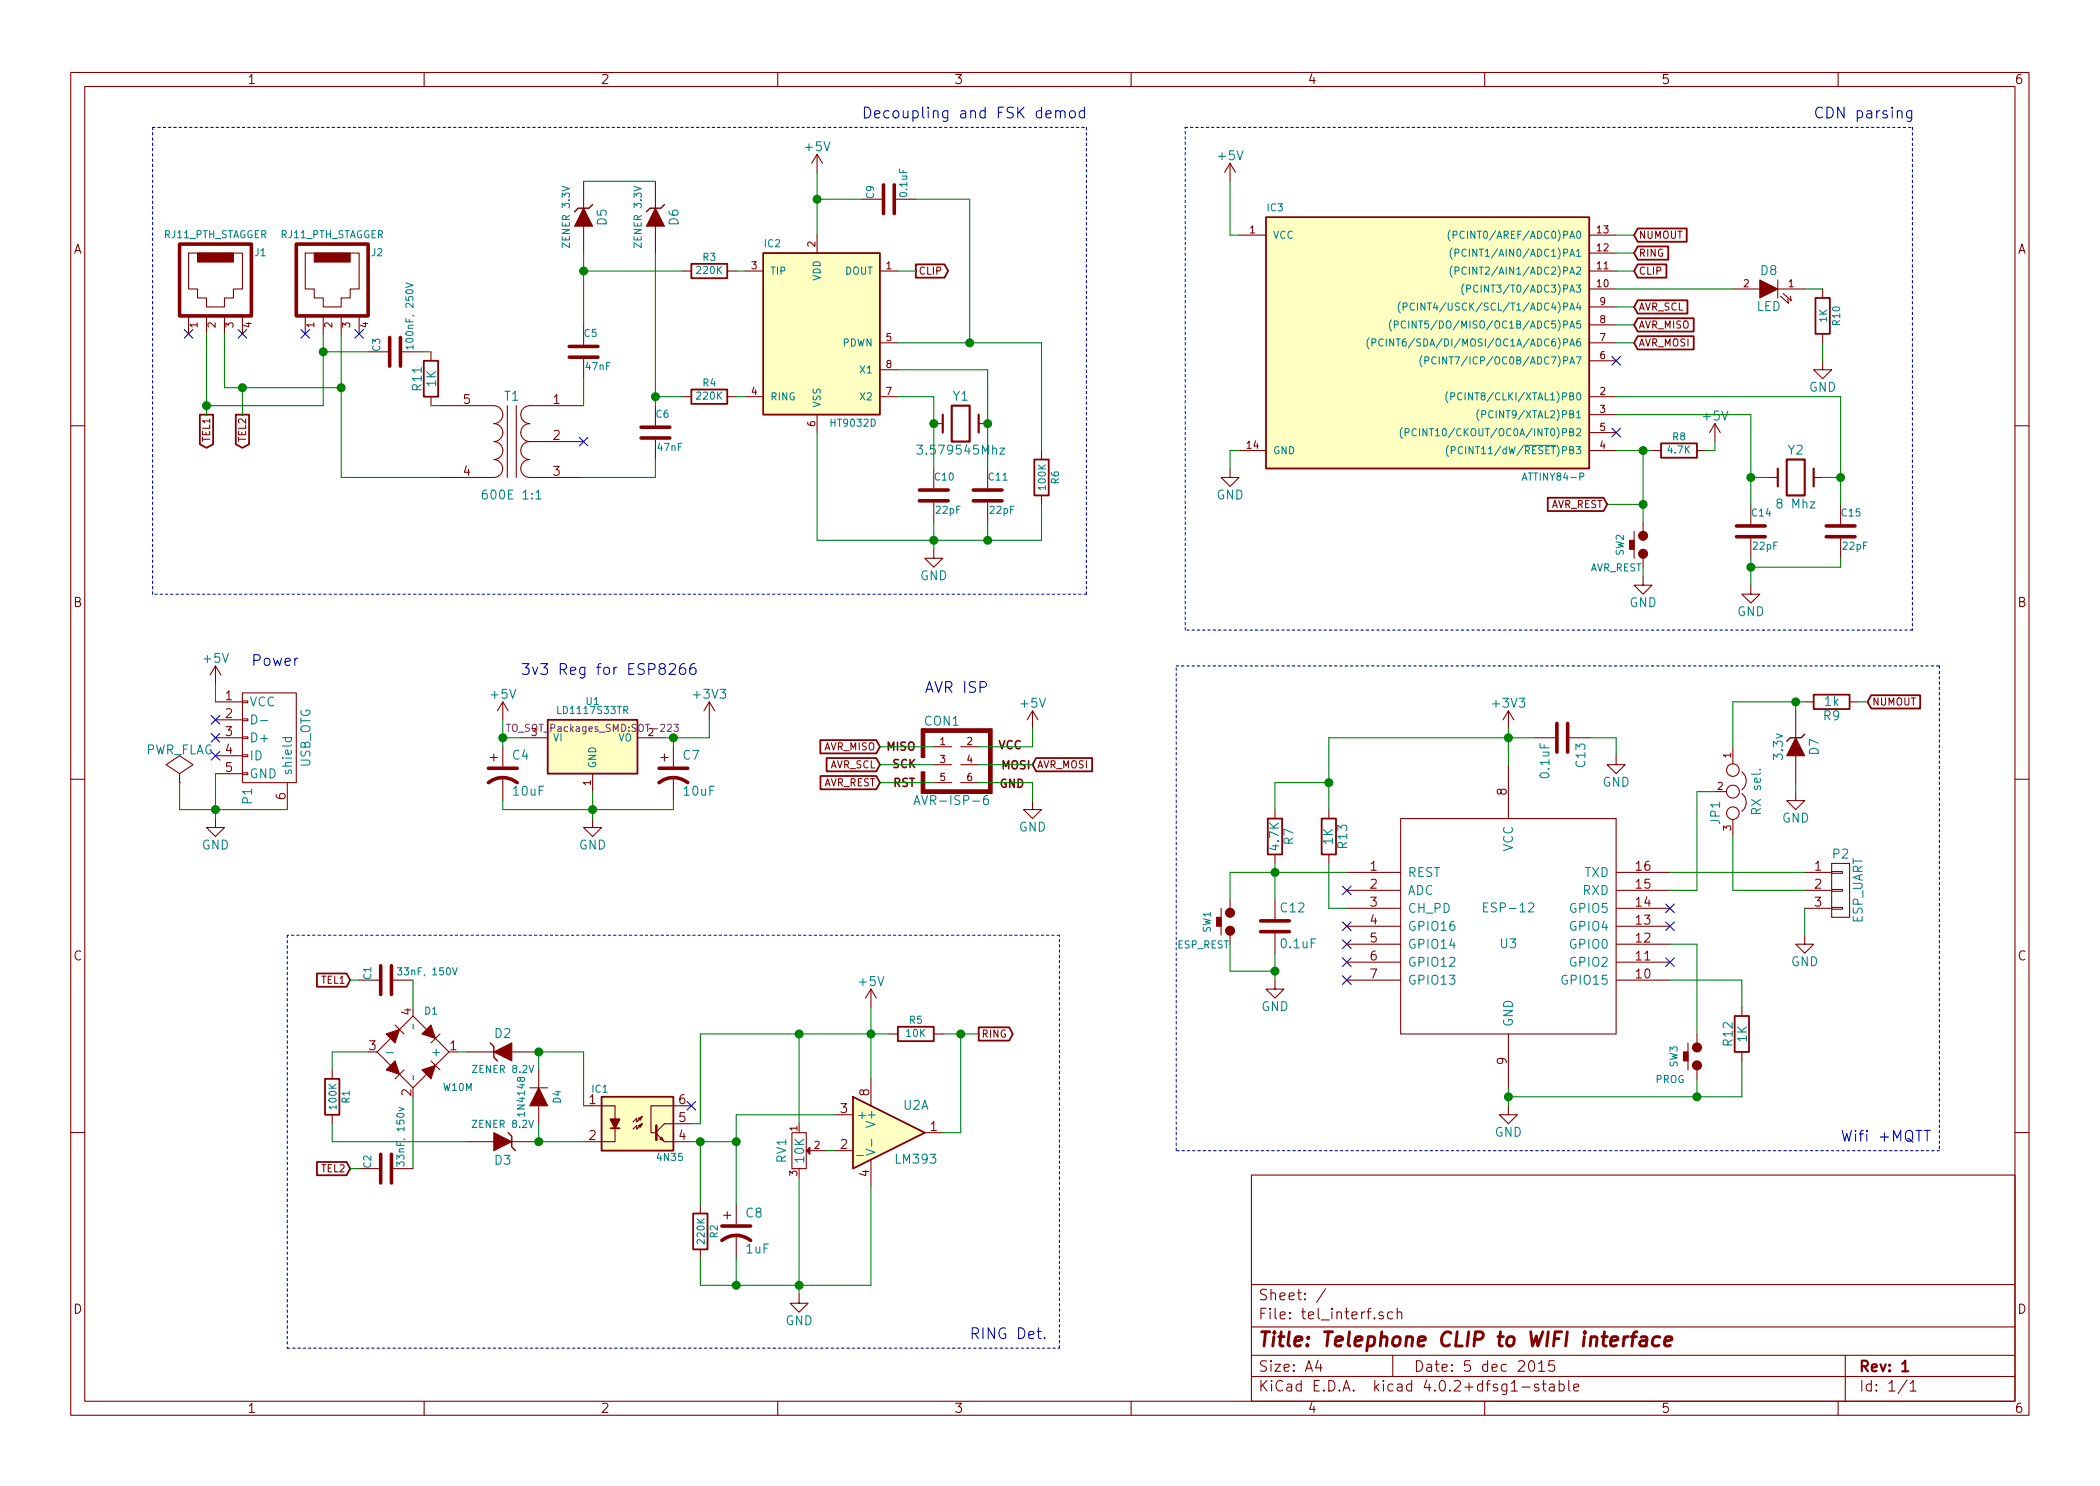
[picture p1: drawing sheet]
EESchema Schematic File Version 2
LIBS:power
LIBS:device
LIBS:transistors
LIBS:conn
LIBS:linear
LIBS:regul
LIBS:74xx
LIBS:cmos4000
LIBS:adc-dac
LIBS:memory
LIBS:xilinx
LIBS:microcontrollers
LIBS:dsp
LIBS:microchip
LIBS:analog_switches
LIBS:motorola
LIBS:texas
LIBS:intel
LIBS:audio
LIBS:interface
LIBS:digital-audio
LIBS:philips
LIBS:display
LIBS:cypress
LIBS:siliconi
LIBS:opto
LIBS:atmel
LIBS:contrib
LIBS:valves
LIBS:connectors
LIBS:linear-technology
LIBS:maxium
LIBS:microchip-technology
LIBS:texas-instruments
LIBS:akn_transformers
LIBS:akn_weird_ics
LIBS:akn_misc
LIBS:ESP8266
EELAYER 25 0
EELAYER END
$Descr A4 11693 8268
encoding utf-8
Sheet 1 1
Title "Telephone CLIP to WIFI interface"
Date "5 dec 2015"
Rev "1"
Comp ""
Comment1 ""
Comment2 ""
Comment3 ""
Comment4 ""
$EndDescr
$Comp
L ATTINY84-P IC3
U 1 1
P 7950 1900
F 0 "IC3" H 7100 2650 40  0000 C CNN
F 1 "ATTINY84-P" H 8650 1150 40  0000 C CNN
F 2 "Housings_DIP:DIP-14_W7.62mm" H 7950 1700 35  0001 C CIN
F 3 "" H 7950 1900 60  0000 C CNN
	1    7950 1900
	1    0    0    -1  
$EndComp
$Comp
L C C3
U 1 1
P 2200 1950
F 0 "C3" H 2200 2050 40  0000 L CNN
F 1 "100nF, 250V" H 2206 1865 40  0000 L CNN
F 2 "Capacitors_ThroughHole:C_Rect_L18_W6_P15" H 2238 1800 30  0001 C CNN
F 3 "~" H 2200 1950 60  0000 C CNN
	1    2200 1950
	0    -1   -1   0   
$EndComp
$Comp
L C C2
U 1 1
P 2150 6500
F 0 "C2" H 2150 6600 40  0000 L CNN
F 1 "33nF, 150v" H 2156 6415 40  0000 L CNN
F 2 "Capacitors_ThroughHole:C_Disc_D12_P7.75" H 2188 6350 30  0001 C CNN
F 3 "~" H 2150 6500 60  0000 C CNN
	1    2150 6500
	0    -1   -1   0   
$EndComp
$Comp
L ZENER D2
U 1 1
P 2800 5850
F 0 "D2" H 2800 5950 50  0000 C CNN
F 1 "ZENER 8.2V" H 2800 5750 40  0000 C CNN
F 2 "Diodes_ThroughHole:Diode_DO-41_SOD81_Horizontal_RM10" H 2800 5850 60  0001 C CNN
F 3 "~" H 2800 5850 60  0000 C CNN
	1    2800 5850
	1    0    0    -1  
$EndComp
$Comp
L ZENER D3
U 1 1
P 2800 6350
F 0 "D3" H 2800 6450 50  0000 C CNN
F 1 "ZENER 8.2V" H 2800 6250 40  0000 C CNN
F 2 "Diodes_ThroughHole:Diode_DO-41_SOD81_Horizontal_RM10" H 2800 6350 60  0001 C CNN
F 3 "~" H 2800 6350 60  0000 C CNN
	1    2800 6350
	-1   0    0    1   
$EndComp
$Comp
L 4N25 IC1
U 1 1
P 3550 6250
F 0 "IC1" H 3340 6440 40  0000 C CNN
F 1 "4N35" H 3730 6060 40  0000 C CNN
F 2 "Housings_DIP:DIP-6_W7.62mm" H 3340 6070 30  0001 C CIN
F 3 "~" H 3550 6250 60  0000 C CNN
	1    3550 6250
	1    0    0    -1  
$EndComp
$Comp
L R R2
U 1 1
P 3900 6850
F 0 "R2" V 3980 6850 40  0000 C CNN
F 1 "220K" V 3907 6851 40  0000 C CNN
F 2 "Resistors_SMD:R_1206_HandSoldering" V 3830 6850 30  0001 C CNN
F 3 "~" H 3900 6850 30  0000 C CNN
	1    3900 6850
	1    0    0    -1  
$EndComp
$Comp
L CP1 C8
U 1 1
P 4100 6850
F 0 "C8" H 4150 6950 50  0000 L CNN
F 1 "1uF" H 4150 6750 50  0000 L CNN
F 2 "Capacitors_Tantalum_SMD:TantalC_SizeA_EIA-3216_HandSoldering" H 4100 6850 60  0001 C CNN
F 3 "~" H 4100 6850 60  0000 C CNN
	1    4100 6850
	1    0    0    -1  
$EndComp
$Comp
L POT RV1
U 1 1
P 4450 6400
F 0 "RV1" H 4450 6300 50  0000 C CNN
F 1 "10K" H 4450 6400 50  0000 C CNN
F 2 "Potentiometers:Potentiometer_Triwood_RM-065" H 4450 6400 60  0001 C CNN
F 3 "~" H 4450 6400 60  0000 C CNN
	1    4450 6400
	0    1    1    0   
$EndComp
$Comp
L R R5
U 1 1
P 5100 5750
F 0 "R5" V 5180 5750 40  0000 C CNN
F 1 "10K" V 5107 5751 40  0000 C CNN
F 2 "Resistors_SMD:R_1206_HandSoldering" V 5030 5750 30  0001 C CNN
F 3 "~" H 5100 5750 30  0000 C CNN
	1    5100 5750
	0    -1   -1   0   
$EndComp
$Comp
L R R1
U 1 1
P 1850 6100
F 0 "R1" V 1930 6100 40  0000 C CNN
F 1 "100K" V 1857 6101 40  0000 C CNN
F 2 "Resistors_SMD:R_1206_HandSoldering" V 1780 6100 30  0001 C CNN
F 3 "~" H 1850 6100 30  0000 C CNN
	1    1850 6100
	1    0    0    -1  
$EndComp
$Comp
L C C5
U 1 1
P 3250 1950
F 0 "C5" H 3250 2050 40  0000 L CNN
F 1 "47nF" H 3256 1865 40  0000 L CNN
F 2 "Capacitors_ThroughHole:C_Disc_D7.5_P5" H 3288 1800 30  0001 C CNN
F 3 "~" H 3250 1950 60  0000 C CNN
	1    3250 1950
	1    0    0    -1  
$EndComp
$Comp
L ZENER D6
U 1 1
P 3650 1200
F 0 "D6" H 3650 1300 50  0000 C CNN
F 1 "ZENER 3.3V" H 3650 1100 40  0000 C CNN
F 2 "Diodes_ThroughHole:Diode_DO-41_SOD81_Horizontal_RM10" H 3650 1200 60  0001 C CNN
F 3 "~" H 3650 1200 60  0000 C CNN
	1    3650 1200
	0    1    1    0   
$EndComp
$Comp
L ZENER D5
U 1 1
P 3250 1200
F 0 "D5" H 3250 1300 50  0000 C CNN
F 1 "ZENER 3.3V" H 3250 1100 40  0000 C CNN
F 2 "Diodes_ThroughHole:Diode_DO-41_SOD81_Horizontal_RM10" H 3250 1200 60  0001 C CNN
F 3 "~" H 3250 1200 60  0000 C CNN
	1    3250 1200
	0    1    1    0   
$EndComp
$Comp
L R R3
U 1 1
P 3950 1500
F 0 "R3" V 4030 1500 40  0000 C CNN
F 1 "220K" V 3957 1501 40  0000 C CNN
F 2 "Resistors_SMD:R_1206_HandSoldering" V 3880 1500 30  0001 C CNN
F 3 "~" H 3950 1500 30  0000 C CNN
	1    3950 1500
	0    -1   -1   0   
$EndComp
$Comp
L R R4
U 1 1
P 3950 2200
F 0 "R4" V 4030 2200 40  0000 C CNN
F 1 "220K" V 3957 2201 40  0000 C CNN
F 2 "Resistors_SMD:R_1206_HandSoldering" V 3880 2200 30  0001 C CNN
F 3 "~" H 3950 2200 30  0000 C CNN
	1    3950 2200
	0    -1   -1   0   
$EndComp
$Comp
L C C10
U 1 1
P 5200 2750
F 0 "C10" H 5200 2850 40  0000 L CNN
F 1 "22pF" H 5206 2665 40  0000 L CNN
F 2 "Capacitors_SMD:C_0805_HandSoldering" H 5238 2600 30  0001 C CNN
F 3 "~" H 5200 2750 60  0000 C CNN
	1    5200 2750
	1    0    0    -1  
$EndComp
$Comp
L C C11
U 1 1
P 5500 2750
F 0 "C11" H 5500 2850 40  0000 L CNN
F 1 "22pF" H 5506 2665 40  0000 L CNN
F 2 "Capacitors_SMD:C_0805_HandSoldering" H 5538 2600 30  0001 C CNN
F 3 "~" H 5500 2750 60  0000 C CNN
	1    5500 2750
	1    0    0    -1  
$EndComp
$Comp
L C C9
U 1 1
P 4950 1100
F 0 "C9" H 4950 1200 40  0000 L CNN
F 1 "0.1uF" H 4956 1015 40  0000 L CNN
F 2 "Capacitors_SMD:C_0805_HandSoldering" H 4988 950 30  0001 C CNN
F 3 "~" H 4950 1100 60  0000 C CNN
	1    4950 1100
	0    -1   -1   0   
$EndComp
$Comp
L R R6
U 1 1
P 5800 2650
F 0 "R6" V 5880 2650 40  0000 C CNN
F 1 "100K" V 5807 2651 40  0000 C CNN
F 2 "Resistors_SMD:R_1206_HandSoldering" V 5730 2650 30  0001 C CNN
F 3 "~" H 5800 2650 30  0000 C CNN
	1    5800 2650
	1    0    0    -1  
$EndComp
$Comp
L R R8
U 1 1
P 9350 2500
F 0 "R8" V 9430 2500 40  0000 C CNN
F 1 "4.7K" V 9357 2501 40  0000 C CNN
F 2 "Resistors_SMD:R_1206_HandSoldering" V 9280 2500 30  0001 C CNN
F 3 "~" H 9350 2500 30  0000 C CNN
	1    9350 2500
	0    -1   -1   0   
$EndComp
$Comp
L C C14
U 1 1
P 9750 2950
F 0 "C14" H 9750 3050 40  0000 L CNN
F 1 "22pF" H 9756 2865 40  0000 L CNN
F 2 "Capacitors_SMD:C_0805_HandSoldering" H 9788 2800 30  0001 C CNN
F 3 "~" H 9750 2950 60  0000 C CNN
	1    9750 2950
	1    0    0    -1  
$EndComp
$Comp
L C C15
U 1 1
P 10250 2950
F 0 "C15" H 10250 3050 40  0000 L CNN
F 1 "22pF" H 10256 2865 40  0000 L CNN
F 2 "Capacitors_SMD:C_0805_HandSoldering" H 10288 2800 30  0001 C CNN
F 3 "~" H 10250 2950 60  0000 C CNN
	1    10250 2950
	1    0    0    -1  
$EndComp
$Comp
L LED D8
U 1 1
P 9850 1600
F 0 "D8" H 9850 1700 50  0000 C CNN
F 1 "LED" H 9850 1500 50  0000 C CNN
F 2 "LEDs:LED-1206" H 9850 1600 60  0001 C CNN
F 3 "~" H 9850 1600 60  0000 C CNN
	1    9850 1600
	-1   0    0    -1  
$EndComp
$Comp
L R R10
U 1 1
P 10150 1750
F 0 "R10" V 10230 1750 40  0000 C CNN
F 1 "1K" V 10157 1751 40  0000 C CNN
F 2 "Resistors_SMD:R_1206_HandSoldering" V 10080 1750 30  0001 C CNN
F 3 "~" H 10150 1750 30  0000 C CNN
	1    10150 1750
	1    0    0    -1  
$EndComp
$Comp
L C C6
U 1 1
P 3650 2400
F 0 "C6" H 3650 2500 40  0000 L CNN
F 1 "47nF" H 3656 2315 40  0000 L CNN
F 2 "Capacitors_ThroughHole:C_Disc_D7.5_P5" H 3688 2250 30  0001 C CNN
F 3 "~" H 3650 2400 60  0000 C CNN
	1    3650 2400
	1    0    0    -1  
$EndComp
$Comp
L HT9032D IC2
U 1 1
P 4550 1900
F 0 "IC2" H 4300 2450 40  0000 C CNN
F 1 "HT9032D" H 4750 1450 40  0000 C CNN
F 2 "Housings_DIP:DIP-8_W7.62mm" H 4300 1450 30  0001 C CIN
F 3 "~" H 4250 1500 60  0000 C CNN
	1    4550 1900
	1    0    0    -1  
$EndComp
$Comp
L GND #PWR01
U 1 1
P 9750 3250
F 0 "#PWR01" H 9750 3000 50  0001 C CNN
F 1 "GND" H 9750 3100 50  0000 C CNN
F 2 "" H 9750 3250 60  0000 C CNN
F 3 "" H 9750 3250 60  0000 C CNN
	1    9750 3250
	1    0    0    -1  
$EndComp
$Comp
L GND #PWR02
U 1 1
P 5200 3050
F 0 "#PWR02" H 5200 2800 50  0001 C CNN
F 1 "GND" H 5200 2900 50  0000 C CNN
F 2 "" H 5200 3050 60  0000 C CNN
F 3 "" H 5200 3050 60  0000 C CNN
	1    5200 3050
	1    0    0    -1  
$EndComp
$Comp
L TRANSFO4 T1
U 1 1
P 2850 2450
F 0 "T1" H 2850 2700 50  0000 C CNN
F 1 "600E 1:1" H 2850 2150 50  0000 C CNN
F 2 "akn_transformers:TRANSFO-AUDIO-EL14" H 2850 2450 60  0001 C CNN
F 3 "" H 2850 2450 60  0000 C CNN
	1    2850 2450
	-1   0    0    -1  
$EndComp
Text GLabel 5100 1500 2    40   Output ~ 0
CLIP
Text GLabel 9100 1500 2    40   Input ~ 0
CLIP
Text GLabel 5450 5750 2    40   Output ~ 0
RING
Text GLabel 9100 1400 2    40   Input ~ 0
RING
NoConn ~ 9000 2400
NoConn ~ 3850 6150
$Comp
L GND #PWR03
U 1 1
P 10150 2000
F 0 "#PWR03" H 10150 1750 50  0001 C CNN
F 1 "GND" H 10150 1850 50  0000 C CNN
F 2 "" H 10150 2000 60  0000 C CNN
F 3 "" H 10150 2000 60  0000 C CNN
	1    10150 2000
	1    0    0    -1  
$EndComp
NoConn ~ 3250 2450
$Comp
L +5V #PWR04
U 1 1
P 1200 3800
F 0 "#PWR04" H 1200 3650 50  0001 C CNN
F 1 "+5V" H 1200 3940 50  0000 C CNN
F 2 "" H 1200 3800 60  0000 C CNN
F 3 "" H 1200 3800 60  0000 C CNN
	1    1200 3800
	1    0    0    -1  
$EndComp
$Comp
L GND #PWR05
U 1 1
P 1200 4550
F 0 "#PWR05" H 1200 4300 50  0001 C CNN
F 1 "GND" H 1200 4400 50  0000 C CNN
F 2 "" H 1200 4550 60  0000 C CNN
F 3 "" H 1200 4550 60  0000 C CNN
	1    1200 4550
	1    0    0    -1  
$EndComp
$Comp
L +5V #PWR06
U 1 1
P 4550 950
F 0 "#PWR06" H 4550 800 50  0001 C CNN
F 1 "+5V" H 4550 1090 50  0000 C CNN
F 2 "" H 4550 950 60  0000 C CNN
F 3 "" H 4550 950 60  0000 C CNN
	1    4550 950 
	1    0    0    -1  
$EndComp
$Comp
L +5V #PWR07
U 1 1
P 6850 1000
F 0 "#PWR07" H 6850 850 50  0001 C CNN
F 1 "+5V" H 6850 1140 50  0000 C CNN
F 2 "" H 6850 1000 60  0000 C CNN
F 3 "" H 6850 1000 60  0000 C CNN
	1    6850 1000
	1    0    0    -1  
$EndComp
$Comp
L +5V #PWR08
U 1 1
P 4850 5600
F 0 "#PWR08" H 4850 5450 50  0001 C CNN
F 1 "+5V" H 4850 5740 50  0000 C CNN
F 2 "" H 4850 5600 60  0000 C CNN
F 3 "" H 4850 5600 60  0000 C CNN
	1    4850 5600
	1    0    0    -1  
$EndComp
$Comp
L GND #PWR09
U 1 1
P 4450 7200
F 0 "#PWR09" H 4450 6950 50  0001 C CNN
F 1 "GND" H 4450 7050 50  0000 C CNN
F 2 "" H 4450 7200 60  0000 C CNN
F 3 "" H 4450 7200 60  0000 C CNN
	1    4450 7200
	1    0    0    -1  
$EndComp
$Comp
L +5V #PWR010
U 1 1
P 9550 2450
F 0 "#PWR010" H 9550 2300 50  0001 C CNN
F 1 "+5V" H 9550 2590 50  0000 C CNN
F 2 "" H 9550 2450 60  0000 C CNN
F 3 "" H 9550 2450 60  0000 C CNN
	1    9550 2450
	1    0    0    -1  
$EndComp
$Comp
L GND #PWR011
U 1 1
P 6850 2600
F 0 "#PWR011" H 6850 2350 50  0001 C CNN
F 1 "GND" H 6850 2450 50  0000 C CNN
F 2 "" H 6850 2600 60  0000 C CNN
F 3 "" H 6850 2600 60  0000 C CNN
	1    6850 2600
	1    0    0    -1  
$EndComp
$Comp
L USB_OTG P1
U 1 1
P 1500 4100
F 0 "P1" H 1825 3975 50  0000 C CNN
F 1 "USB_OTG" H 1500 4300 50  0000 C CNN
F 2 "Connect:USB_Micro-B" V 1450 4000 60  0001 C CNN
F 3 "" V 1450 4000 60  0000 C CNN
	1    1500 4100
	0    1    1    0   
$EndComp
NoConn ~ 1200 4200
NoConn ~ 1200 4100
NoConn ~ 1200 4000
$Comp
L PWR_FLAG #FLG012
U 1 1
P 1000 4350
F 0 "#FLG012" H 1000 4445 50  0001 C CNN
F 1 "PWR_FLAG" H 1000 4530 50  0000 C CNN
F 2 "" H 1000 4350 60  0000 C CNN
F 3 "" H 1000 4350 60  0000 C CNN
	1    1000 4350
	1    0    0    -1  
$EndComp
$Comp
L Crystal Y1
U 1 1
P 5350 2350
F 0 "Y1" H 5350 2500 50  0000 C CNN
F 1 "3.579545Mhz" H 5350 2200 50  0000 C CNN
F 2 "Crystals:Crystal_HC49-U_Vertical" H 5350 2350 60  0001 C CNN
F 3 "" H 5350 2350 60  0000 C CNN
	1    5350 2350
	1    0    0    -1  
$EndComp
$Comp
L Crystal Y2
U 1 1
P 10000 2650
F 0 "Y2" H 10000 2800 50  0000 C CNN
F 1 "8 Mhz" H 10000 2500 50  0000 C CNN
F 2 "Crystals:Crystal_HC49-U_Vertical" H 10000 2650 60  0001 C CNN
F 3 "" H 10000 2650 60  0000 C CNN
	1    10000 2650
	1    0    0    -1  
$EndComp
$Comp
L C C1
U 1 1
P 2150 5450
F 0 "C1" H 2150 5550 40  0000 L CNN
F 1 "33nF, 150V" V 2200 5050 40  0000 L CNN
F 2 "Capacitors_ThroughHole:C_Disc_D12_P7.75" H 2188 5300 30  0001 C CNN
F 3 "~" H 2150 5450 60  0000 C CNN
	1    2150 5450
	0    -1   -1   0   
$EndComp
$Comp
L DIODE_BRIDGE D1
U 1 1
P 2300 5850
F 0 "D1" H 2400 6075 40  0000 C CNN
F 1 "W10M" H 2550 5650 40  0000 C CNN
F 2 "akn_misc:WOM_BRIDGE" H 2300 5850 60  0001 C CNN
F 3 "" H 2300 5850 60  0000 C CNN
	1    2300 5850
	1    0    0    -1  
$EndComp
Text GLabel 1950 5450 0    40   Input ~ 0
TEL1
Text GLabel 1950 6500 0    40   Input ~ 0
TEL2
Text GLabel 1150 2300 3    40   Output ~ 0
TEL1
Text GLabel 1350 2300 3    40   Output ~ 0
TEL2
$Comp
L LD1117S33TR U1
U 1 1
P 3300 4150
F 0 "U1" H 3300 4400 40  0000 C CNN
F 1 "LD1117S33TR" H 3300 4350 40  0000 C CNN
F 2 "TO_SOT_Packages_SMD:SOT-223" H 3300 4250 40  0000 C CNN
F 3 "" H 3300 4150 60  0000 C CNN
	1    3300 4150
	1    0    0    -1  
$EndComp
$Comp
L GND #PWR013
U 1 1
P 3300 4550
F 0 "#PWR013" H 3300 4300 50  0001 C CNN
F 1 "GND" H 3300 4400 50  0000 C CNN
F 2 "" H 3300 4550 60  0000 C CNN
F 3 "" H 3300 4550 60  0000 C CNN
	1    3300 4550
	1    0    0    -1  
$EndComp
$Comp
L GND #PWR014
U 1 1
P 8400 6150
F 0 "#PWR014" H 8400 5900 50  0001 C CNN
F 1 "GND" H 8400 6000 50  0000 C CNN
F 2 "" H 8400 6150 60  0000 C CNN
F 3 "" H 8400 6150 60  0000 C CNN
	1    8400 6150
	1    0    0    -1  
$EndComp
$Comp
L +5V #PWR015
U 1 1
P 2800 4000
F 0 "#PWR015" H 2800 3850 50  0001 C CNN
F 1 "+5V" H 2800 4140 50  0000 C CNN
F 2 "" H 2800 4000 60  0000 C CNN
F 3 "" H 2800 4000 60  0000 C CNN
	1    2800 4000
	1    0    0    -1  
$EndComp
$Comp
L CP1 C4
U 1 1
P 2800 4300
F 0 "C4" H 2850 4400 50  0000 L CNN
F 1 "10uF" H 2850 4200 50  0000 L CNN
F 2 "Capacitors_SMD:c_elec_5x5.3" H 2800 4300 60  0001 C CNN
F 3 "~" H 2800 4300 60  0000 C CNN
	1    2800 4300
	1    0    0    -1  
$EndComp
$Comp
L CP1 C7
U 1 1
P 3750 4300
F 0 "C7" H 3800 4400 50  0000 L CNN
F 1 "10uF" H 3800 4200 50  0000 L CNN
F 2 "Capacitors_SMD:c_elec_5x5.3" H 3750 4300 60  0001 C CNN
F 3 "~" H 3750 4300 60  0000 C CNN
	1    3750 4300
	1    0    0    -1  
$EndComp
$Comp
L +3V3 #PWR016
U 1 1
P 3950 4000
F 0 "#PWR016" H 3950 3850 50  0001 C CNN
F 1 "+3V3" H 3950 4140 50  0000 C CNN
F 2 "" H 3950 4000 60  0000 C CNN
F 3 "" H 3950 4000 60  0000 C CNN
	1    3950 4000
	1    0    0    -1  
$EndComp
$Comp
L +3V3 #PWR017
U 1 1
P 8400 4050
F 0 "#PWR017" H 8400 3900 50  0001 C CNN
F 1 "+3V3" H 8400 4190 50  0000 C CNN
F 2 "" H 8400 4050 60  0000 C CNN
F 3 "" H 8400 4050 60  0000 C CNN
	1    8400 4050
	1    0    0    -1  
$EndComp
$Comp
L C C13
U 1 1
P 8700 4100
F 0 "C13" H 8725 4200 50  0000 L CNN
F 1 "0.1uF" H 8725 4000 50  0000 L CNN
F 2 "Capacitors_SMD:C_0805_HandSoldering" H 8738 3950 30  0001 C CNN
F 3 "" H 8700 4100 60  0000 C CNN
	1    8700 4100
	0    1    1    0   
$EndComp
$Comp
L GND #PWR018
U 1 1
P 9000 4200
F 0 "#PWR018" H 9000 3950 50  0001 C CNN
F 1 "GND" H 9000 4050 50  0000 C CNN
F 2 "" H 9000 4200 60  0000 C CNN
F 3 "" H 9000 4200 60  0000 C CNN
	1    9000 4200
	1    0    0    -1  
$EndComp
Text GLabel 9100 1300 2    40   Input ~ 0
NUMOUT
Text GLabel 10400 3900 2    40   Input ~ 0
NUMOUT
NoConn ~ 9300 5050
NoConn ~ 9300 5150
NoConn ~ 9300 5350
NoConn ~ 7500 5150
NoConn ~ 7500 5250
NoConn ~ 7500 5350
NoConn ~ 7500 5450
$Comp
L CONN_01X03 P2
U 1 1
P 10250 4950
F 0 "P2" H 10250 5150 50  0000 C CNN
F 1 "ESP_UART" V 10350 4950 50  0000 C CNN
F 2 "Pin_Headers:Pin_Header_Straight_1x03" H 10250 4950 60  0001 C CNN
F 3 "" H 10250 4950 60  0000 C CNN
	1    10250 4950
	1    0    0    -1  
$EndComp
$Comp
L GND #PWR019
U 1 1
P 10050 5200
F 0 "#PWR019" H 10050 4950 50  0001 C CNN
F 1 "GND" H 10050 5050 50  0000 C CNN
F 2 "" H 10050 5200 60  0000 C CNN
F 3 "" H 10050 5200 60  0000 C CNN
	1    10050 5200
	1    0    0    -1  
$EndComp
$Comp
L R R7
U 1 1
P 7100 4650
F 0 "R7" V 7180 4650 50  0000 C CNN
F 1 "4.7K" V 7100 4650 50  0000 C CNN
F 2 "Resistors_SMD:R_1206_HandSoldering" V 7030 4650 30  0001 C CNN
F 3 "" H 7100 4650 30  0000 C CNN
	1    7100 4650
	1    0    0    -1  
$EndComp
$Comp
L PUSH_BUTTON_NO SW1
U 1 1
P 6850 5250
F 0 "SW1" H 6975 5375 40  0000 C CNN
F 1 "ESP_REST" V 6850 5400 40  0000 C CNN
F 2 "Buttons_Switches_ThroughHole:SW_PUSH_SMALL" H 6975 5250 60  0001 C CNN
F 3 "" H 6975 5250 60  0000 C CNN
	1    6850 5250
	0    -1   -1   0   
$EndComp
NoConn ~ 7500 4950
$Comp
L GND #PWR020
U 1 1
P 7100 5450
F 0 "#PWR020" H 7100 5200 50  0001 C CNN
F 1 "GND" H 7100 5300 50  0000 C CNN
F 2 "" H 7100 5450 60  0000 C CNN
F 3 "" H 7100 5450 60  0000 C CNN
	1    7100 5450
	1    0    0    -1  
$EndComp
$Comp
L PUSH_BUTTON_NO SW3
U 1 1
P 9450 6000
F 0 "SW3" H 9575 6125 40  0000 C CNN
F 1 "PROG" V 9450 6150 40  0000 C CNN
F 2 "Buttons_Switches_ThroughHole:SW_PUSH_SMALL" H 9575 6000 60  0001 C CNN
F 3 "" H 9575 6000 60  0000 C CNN
	1    9450 6000
	0    -1   -1   0   
$EndComp
$Comp
L C C12
U 1 1
P 7100 5150
F 0 "C12" H 7125 5250 50  0000 L CNN
F 1 "0.1uF" H 7125 5050 50  0000 L CNN
F 2 "Capacitors_SMD:C_0805_HandSoldering" H 7138 5000 30  0001 C CNN
F 3 "" H 7100 5150 60  0000 C CNN
	1    7100 5150
	1    0    0    -1  
$EndComp
$Comp
L R R9
U 1 1
P 10200 3900
F 0 "R9" V 10280 3900 50  0000 C CNN
F 1 "1k" V 10200 3900 50  0000 C CNN
F 2 "Resistors_SMD:R_1206_HandSoldering" V 10130 3900 30  0001 C CNN
F 3 "" H 10200 3900 30  0000 C CNN
	1    10200 3900
	0    1    1    0   
$EndComp
$Comp
L ZENER D7
U 1 1
P 10000 4150
F 0 "D7" H 10000 4250 50  0000 C CNN
F 1 "3.3v" H 10000 4050 50  0000 C CNN
F 2 "Diodes_ThroughHole:Diode_DO-41_SOD81_Horizontal_RM10" H 10000 4150 60  0001 C CNN
F 3 "" H 10000 4150 60  0000 C CNN
	1    10000 4150
	0    1    1    0   
$EndComp
$Comp
L GND #PWR021
U 1 1
P 10000 4400
F 0 "#PWR021" H 10000 4150 50  0001 C CNN
F 1 "GND" H 10000 4250 50  0000 C CNN
F 2 "" H 10000 4400 60  0000 C CNN
F 3 "" H 10000 4400 60  0000 C CNN
	1    10000 4400
	1    0    0    -1  
$EndComp
Text GLabel 9100 1900 2    40   Input ~ 0
AVR_MOSI
Text GLabel 9100 1800 2    40   Input ~ 0
AVR_MISO
Text GLabel 9100 1700 2    40   Input ~ 0
AVR_SCL
NoConn ~ 9000 2000
$Comp
L PUSH_BUTTON_NO SW2
U 1 1
P 9150 3150
F 0 "SW2" H 9275 3275 40  0000 C CNN
F 1 "AVR_REST" V 9150 3300 40  0000 C CNN
F 2 "Buttons_Switches_ThroughHole:SW_PUSH_SMALL" H 9275 3150 60  0001 C CNN
F 3 "" H 9275 3150 60  0000 C CNN
	1    9150 3150
	0    -1   -1   0   
$EndComp
$Comp
L GND #PWR022
U 1 1
P 9150 3200
F 0 "#PWR022" H 9150 2950 50  0001 C CNN
F 1 "GND" H 9150 3050 50  0000 C CNN
F 2 "" H 9150 3200 60  0000 C CNN
F 3 "" H 9150 3200 60  0000 C CNN
	1    9150 3200
	1    0    0    -1  
$EndComp
Text GLabel 8950 2800 0    40   Input ~ 0
AVR_REST
$Comp
L AVR-ISP-6 CON1
U 1 1
P 5350 4250
F 0 "CON1" H 5245 4490 50  0000 C CNN
F 1 "AVR-ISP-6" H 5085 4020 50  0000 L BNN
F 2 "Pin_Headers:Pin_Header_Straight_2x03" V 4830 4290 50  0001 C CNN
F 3 "" H 5325 4250 60  0000 C CNN
	1    5350 4250
	1    0    0    -1  
$EndComp
Text GLabel 4900 4250 0    40   Input ~ 0
AVR_SCL
Text GLabel 4900 4150 0    40   Input ~ 0
AVR_MISO
Text GLabel 5750 4250 2    40   Input ~ 0
AVR_MOSI
Text GLabel 4900 4350 0    40   Input ~ 0
AVR_REST
$Comp
L +5V #PWR023
U 1 1
P 5750 4050
F 0 "#PWR023" H 5750 3900 50  0001 C CNN
F 1 "+5V" H 5750 4190 50  0000 C CNN
F 2 "" H 5750 4050 60  0000 C CNN
F 3 "" H 5750 4050 60  0000 C CNN
	1    5750 4050
	1    0    0    -1  
$EndComp
$Comp
L GND #PWR024
U 1 1
P 5750 4450
F 0 "#PWR024" H 5750 4200 50  0001 C CNN
F 1 "GND" H 5750 4300 50  0000 C CNN
F 2 "" H 5750 4450 60  0000 C CNN
F 3 "" H 5750 4450 60  0000 C CNN
	1    5750 4450
	1    0    0    -1  
$EndComp
$Comp
L ESP-12 U3
U 1 1
P 8400 5150
F 0 "U3" H 8400 5050 50  0000 C CNN
F 1 "ESP-12" H 8400 5250 50  0000 C CNN
F 2 "ESP8266:ESP-12" H 8400 5150 50  0001 C CNN
F 3 "" H 8400 5150 50  0001 C CNN
	1    8400 5150
	1    0    0    -1  
$EndComp
$Comp
L RJ11_PTH_STAGGER J1
U 1 1
P 1000 1750
F 0 "J1" H 1450 2100 40  0000 C CNN
F 1 "RJ11_PTH_STAGGER" H 1200 2200 40  0000 C CNN
F 2 "akn_misc:RJ11_PTH_6P4C_STAG" H 1000 1750 60  0001 C CNN
F 3 "" H 1000 1750 60  0000 C CNN
	1    1000 1750
	1    0    0    -1  
$EndComp
$Comp
L RJ11_PTH_STAGGER J2
U 1 1
P 1650 1750
F 0 "J2" H 2100 2100 40  0000 C CNN
F 1 "RJ11_PTH_STAGGER" H 1850 2200 40  0000 C CNN
F 2 "akn_misc:RJ11_PTH_6P4C_STAG" H 1650 1750 60  0001 C CNN
F 3 "" H 1650 1750 60  0000 C CNN
	1    1650 1750
	1    0    0    -1  
$EndComp
NoConn ~ 1050 1850
NoConn ~ 1350 1850
NoConn ~ 1700 1850
NoConn ~ 2000 1850
$Comp
L LM393 U2
U 1 1
P 4950 6300
F 0 "U2" H 5100 6450 50  0000 C CNN
F 1 "LM393" H 5100 6150 50  0000 C CNN
F 2 "Housings_DIP:DIP-8_W7.62mm" H 4950 6300 50  0001 C CNN
F 3 "" H 4950 6300 50  0000 C CNN
	1    4950 6300
	1    0    0    -1  
$EndComp
$Comp
L D D4
U 1 1
P 3000 6100
F 0 "D4" H 3000 6200 40  0000 C CNN
F 1 "1N4148" H 3000 6000 40  0000 C CNN
F 2 "Diodes_ThroughHole:Diode_DO-35_SOD27_Horizontal_RM10" H 3000 6100 60  0001 C CNN
F 3 "~" H 3000 6100 60  0000 C CNN
	1    3000 6100
	0    1    1    0   
$EndComp
$Comp
L R R11
U 1 1
P 2400 2100
F 0 "R11" V 2480 2100 50  0000 C CNN
F 1 "1K" V 2400 2100 50  0000 C CNN
F 2 "Resistors_SMD:R_1206_HandSoldering" V 2330 2100 50  0001 C CNN
F 3 "" H 2400 2100 50  0000 C CNN
	1    2400 2100
	-1   0    0    1   
$EndComp
$Comp
L R R12
U 1 1
P 9700 5750
F 0 "R12" V 9780 5750 50  0000 C CNN
F 1 "1K" V 9700 5750 50  0000 C CNN
F 2 "Resistors_SMD:R_1206_HandSoldering" V 9630 5750 50  0001 C CNN
F 3 "" H 9700 5750 50  0000 C CNN
	1    9700 5750
	-1   0    0    1   
$EndComp
$Comp
L R R13
U 1 1
P 7400 4650
F 0 "R13" V 7480 4650 50  0000 C CNN
F 1 "1K" V 7400 4650 50  0000 C CNN
F 2 "Resistors_SMD:R_1206_HandSoldering" V 7330 4650 50  0001 C CNN
F 3 "" H 7400 4650 50  0000 C CNN
	1    7400 4650
	1    0    0    -1  
$EndComp
$Comp
L JUMPER3 JP1
U 1 1
P 9650 4400
F 0 "JP1" H 9700 4300 50  0000 L CNN
F 1 "RX sel." H 9650 4500 50  0000 C BNN
F 2 "Pin_Headers:Pin_Header_Straight_1x03" H 9650 4400 50  0001 C CNN
F 3 "" H 9650 4400 50  0000 C CNN
	1    9650 4400
	0    1    1    0   
$EndComp
Text Notes 4800 650  0    60   ~ 0
Decoupling and FSK demod
Text Notes 10100 650  0    60   ~ 0
CDN parsing
Text Notes 10250 6350 0    60   ~ 0
Wifi +MQTT
Text Notes 5400 7450 0    60   ~ 0
RING Det.
Text Notes 5150 3850 0    60   ~ 0
AVR ISP
Text Notes 2900 3750 0    60   ~ 0
3v3 Reg for ESP8266
Text Notes 1400 3700 0    60   ~ 0
Power
Wire Notes Line
	6550 6400 6550 3700
Wire Notes Line
	10800 6400 6550 6400
Wire Notes Line
	10800 3700 10800 6400
Wire Notes Line
	6550 3700 10800 3700
Wire Wire Line
	9450 4400 9550 4400
Wire Wire Line
	9450 4950 9450 4400
Wire Wire Line
	9650 4150 9650 3900
Wire Wire Line
	9650 4950 9650 4650
Wire Wire Line
	7400 4800 7400 5050
Wire Wire Line
	7400 4100 7400 4500
Connection ~ 9450 6100
Wire Wire Line
	9700 6100 9700 5900
Wire Wire Line
	9700 5450 9700 5600
Wire Wire Line
	9300 5450 9700 5450
Connection ~ 1900 2150
Wire Wire Line
	1900 2650 2450 2650
Connection ~ 1800 1950
Wire Wire Line
	1800 1950 2050 1950
Wire Wire Line
	1800 1850 1800 2250
Wire Wire Line
	1800 2250 1150 2250
Wire Wire Line
	1900 1850 1900 2650
Wire Wire Line
	2350 1950 2400 1950
Wire Notes Line
	1600 7500 5900 7500
Wire Notes Line
	1600 5200 1600 7500
Wire Notes Line
	5900 5200 1600 5200
Wire Notes Line
	5900 7500 5900 5200
Wire Notes Line
	6600 3500 6600 700 
Wire Notes Line
	10650 3500 6600 3500
Wire Notes Line
	10650 700  10650 3500
Wire Notes Line
	6600 700  10650 700 
Wire Notes Line
	850  3300 850  700 
Wire Notes Line
	6050 3300 850  3300
Wire Notes Line
	6050 700  6050 3300
Wire Notes Line
	850  700  6050 700 
Wire Wire Line
	5350 6300 5250 6300
Wire Wire Line
	10000 3950 10000 3900
Wire Wire Line
	10050 1600 10150 1600
Wire Wire Line
	4900 4350 5200 4350
Wire Wire Line
	4900 4250 5200 4250
Wire Wire Line
	4900 4150 5200 4150
Wire Wire Line
	5750 4150 5750 4050
Wire Wire Line
	5450 4150 5750 4150
Wire Wire Line
	5750 4250 5450 4250
Wire Wire Line
	5750 4350 5750 4450
Wire Wire Line
	5450 4350 5750 4350
Connection ~ 9150 2800
Wire Wire Line
	8950 2800 9150 2800
Wire Wire Line
	9150 3200 9150 3150
Connection ~ 9150 2500
Wire Wire Line
	9150 2500 9150 2900
Wire Wire Line
	9000 1900 9100 1900
Wire Wire Line
	9000 1800 9100 1800
Wire Wire Line
	9000 1700 9100 1700
Wire Wire Line
	10000 4350 10000 4400
Connection ~ 10000 3900
Wire Wire Line
	9650 3900 10050 3900
Wire Wire Line
	10350 3900 10400 3900
Connection ~ 7100 5400
Wire Wire Line
	6850 5400 7100 5400
Wire Wire Line
	6850 5250 6850 5400
Wire Wire Line
	7100 5300 7100 5450
Wire Wire Line
	6850 5000 6850 4850
Connection ~ 8400 6100
Wire Wire Line
	9450 6100 9450 6000
Wire Wire Line
	8400 6100 9700 6100
Wire Wire Line
	9450 5250 9450 5750
Wire Wire Line
	9300 5250 9450 5250
Wire Wire Line
	7400 4100 8550 4100
Wire Wire Line
	7100 4350 7400 4350
Connection ~ 7400 4350
Wire Wire Line
	7400 5050 7500 5050
Connection ~ 7100 4850
Wire Wire Line
	6850 4850 7500 4850
Wire Wire Line
	7100 4800 7100 5000
Wire Wire Line
	7100 4500 7100 4350
Wire Wire Line
	9650 4950 10050 4950
Wire Wire Line
	10050 5050 10050 5200
Wire Wire Line
	9300 4850 10050 4850
Wire Wire Line
	9300 4950 9450 4950
Wire Wire Line
	9000 1300 9100 1300
Wire Wire Line
	9000 4100 9000 4200
Wire Wire Line
	8850 4100 9000 4100
Connection ~ 8400 4100
Wire Wire Line
	8400 4050 8400 4250
Connection ~ 3750 4100
Wire Wire Line
	3950 4100 3950 4000
Wire Wire Line
	3700 4100 3950 4100
Connection ~ 3300 4500
Wire Wire Line
	2800 4500 2800 4450
Wire Wire Line
	3750 4500 3750 4450
Wire Wire Line
	2800 4500 3750 4500
Connection ~ 2800 4100
Wire Wire Line
	3750 4100 3750 4150
Wire Wire Line
	2800 4100 2900 4100
Wire Wire Line
	2800 4000 2800 4150
Wire Wire Line
	8400 6050 8400 6150
Wire Wire Line
	3300 4400 3300 4550
Connection ~ 1350 2150
Wire Wire Line
	1350 2300 1350 2150
Connection ~ 1150 2250
Wire Wire Line
	1250 2150 1900 2150
Wire Wire Line
	1250 1850 1250 2150
Wire Wire Line
	1950 6500 2000 6500
Wire Wire Line
	1950 5450 2000 5450
Wire Wire Line
	2300 5450 2300 5600
Wire Wire Line
	2050 5850 1850 5850
Wire Wire Line
	2300 6100 2300 6500
Wire Wire Line
	2600 5850 2550 5850
Wire Wire Line
	1000 4350 1000 4500
Connection ~ 1200 4500
Wire Wire Line
	1000 4500 1600 4500
Wire Wire Line
	1200 4300 1200 4550
Wire Wire Line
	9750 3150 10250 3150
Wire Wire Line
	6850 2500 6850 2600
Wire Wire Line
	3900 7150 4850 7150
Wire Wire Line
	3900 7150 3900 7000
Connection ~ 4450 5750
Wire Wire Line
	6850 2500 6900 2500
Wire Wire Line
	1200 3800 1200 3900
Wire Wire Line
	3250 5850 3250 6150
Wire Wire Line
	3000 6250 3000 6350
Wire Wire Line
	3000 5850 3000 5950
Wire Wire Line
	3000 6350 3250 6350
Wire Wire Line
	1850 6350 2600 6350
Connection ~ 5350 5750
Wire Wire Line
	5350 5750 5350 6300
Wire Wire Line
	5250 5750 5450 5750
Wire Wire Line
	4100 6200 4650 6200
Wire Wire Line
	4600 6400 4650 6400
Wire Wire Line
	10150 2000 10150 1900
Wire Wire Line
	3800 2200 3650 2200
Wire Wire Line
	3250 1500 3800 1500
Connection ~ 3650 2200
Connection ~ 3250 1500
Wire Wire Line
	3650 1400 3650 2250
Wire Wire Line
	3250 1400 3250 1800
Wire Wire Line
	3250 1000 3650 1000
Wire Wire Line
	3650 2650 3650 2550
Connection ~ 5400 1900
Wire Wire Line
	5400 1100 5400 1900
Wire Wire Line
	5100 1100 5400 1100
Wire Wire Line
	5000 1500 5100 1500
Wire Wire Line
	10250 3150 10250 3100
Connection ~ 9750 3150
Connection ~ 4550 1100
Wire Wire Line
	5000 2200 5200 2200
Wire Wire Line
	4100 2200 4150 2200
Wire Wire Line
	4100 1500 4150 1500
Wire Wire Line
	3250 2650 3650 2650
Wire Wire Line
	2400 2250 2450 2250
Connection ~ 3000 5850
Connection ~ 3000 6350
Wire Wire Line
	9000 1600 9650 1600
Wire Wire Line
	9750 3100 9750 3250
Connection ~ 10250 2650
Wire Wire Line
	10150 2650 10250 2650
Connection ~ 9750 2650
Wire Wire Line
	9750 2650 9850 2650
Wire Wire Line
	10250 2200 9000 2200
Wire Wire Line
	10250 2200 10250 2800
Wire Wire Line
	9750 2300 9750 2800
Wire Wire Line
	9000 2300 9750 2300
Wire Wire Line
	9500 2500 9550 2500
Wire Wire Line
	9550 2500 9550 2450
Wire Wire Line
	9000 1500 9100 1500
Wire Wire Line
	9100 1400 9000 1400
Wire Wire Line
	9000 2500 9200 2500
Wire Wire Line
	6850 1300 6900 1300
Wire Wire Line
	6850 1000 6850 1300
Wire Wire Line
	5800 1900 5800 2500
Wire Wire Line
	5000 1900 5800 1900
Connection ~ 5500 3000
Wire Wire Line
	5800 3000 5800 2800
Wire Wire Line
	4550 1100 4800 1100
Connection ~ 5500 2350
Connection ~ 5200 2350
Connection ~ 5200 3000
Wire Wire Line
	5200 2900 5200 3050
Wire Wire Line
	5500 2900 5500 3000
Wire Wire Line
	4550 3000 5800 3000
Wire Wire Line
	5200 2200 5200 2600
Wire Wire Line
	5500 2050 5500 2600
Wire Wire Line
	5000 2050 5500 2050
Wire Wire Line
	4550 950  4550 1300
Wire Wire Line
	4550 2400 4550 3000
Wire Wire Line
	3250 2250 3250 2100
Wire Wire Line
	3000 5850 3250 5850
Wire Wire Line
	1850 6250 1850 6350
Wire Wire Line
	1850 5850 1850 5950
Connection ~ 4850 5750
Wire Wire Line
	3900 5750 4950 5750
Wire Wire Line
	4450 5750 4450 6250
Connection ~ 4450 7150
Wire Wire Line
	4450 6550 4450 7200
Connection ~ 4100 6350
Connection ~ 4100 7150
Wire Wire Line
	4850 7150 4850 6600
Wire Wire Line
	4850 5600 4850 6000
Wire Wire Line
	3900 5750 3900 6250
Wire Wire Line
	3900 6250 3850 6250
Wire Wire Line
	4100 7000 4100 7150
Connection ~ 3900 6350
Wire Wire Line
	4100 6200 4100 6700
Wire Wire Line
	3900 6350 3900 6700
Wire Wire Line
	3850 6350 4100 6350
Wire Wire Line
	1150 1850 1150 2300
$EndSCHEMATC
